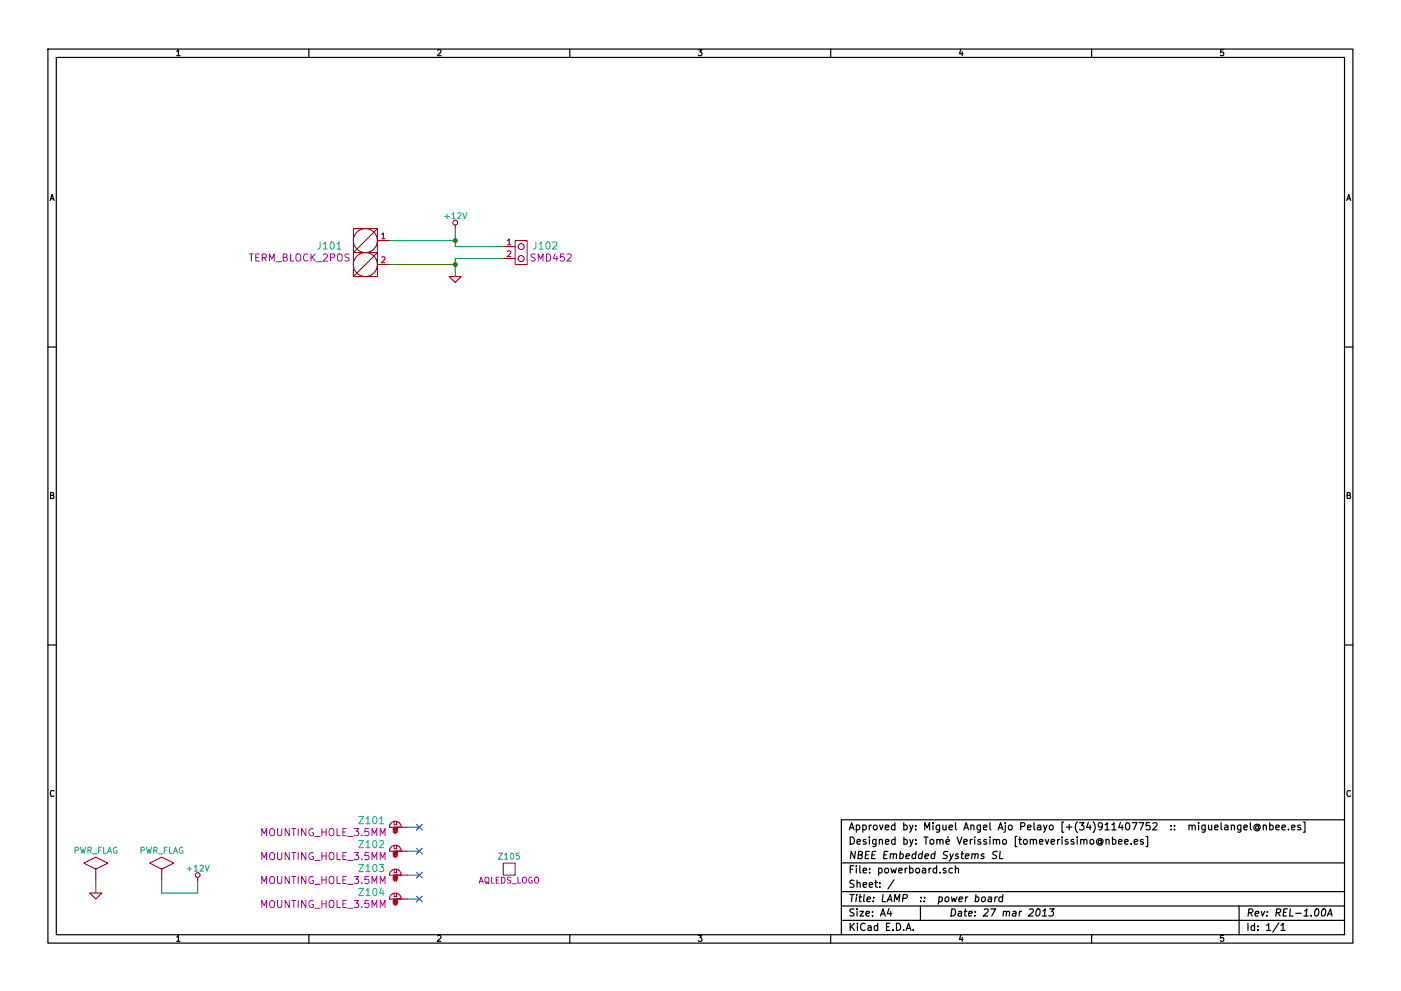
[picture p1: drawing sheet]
<svg xmlns="http://www.w3.org/2000/svg" width="297mm" height="210mm" viewBox="0 0 297 210" stroke-linecap="round" stroke-linejoin="round" font-family="sans-serif">
<g fill="none" stroke="#000" stroke-width=".25">
<path d="M10.2 10.4h276.6v189.7h-276.6zM11.9 12.2h273.2v186.1h-273.2zM65.5 10.4v1.8M120.8 10.4v1.8M176.1 10.4v1.8M231.4 10.4v1.8M10.2 73.6h1.7M285.1 73.6h1.7M10.2 136.8h1.7M285.1 136.8h1.7M234.5 178.3l.1-.1a.36 .36 0 0 1 .6 .1v.8M234.5 178.1v1"/>
<path d="M235.9 178.2l.4-.1 .3 .3-.1 .6-.2 .1-.4-.1M235.9 177.6v1.5M237.2 178.6l.7-.1-.1-.3-.4-.1-.2 .2v.7h.6M238.5 178.6l.7-.1-.1-.3-.4-.1-.2 .2v.7h.6M239.8 179v.1M240.5 178.6l.7-.1-.1-.3-.4-.1-.2 .2 .1 .7h.5M242.4 178.2l-.4-.1-.2 .2 .1 .2 .5 .2v.3h-.6M243 177.5h.3v2.1h-.3M258.9 174.5v1.4l.2 .2M259.7 175.1h.6v1M260.3 175.4l-.6 .2a.3 .3 0 0 0 .1 .5l.5-.1M261.1 175.2v-.1a.36 .36 0 0 1 .6 .2v.8"/>
<path d="M261.1 175.1v1M263.1 175.1v1.2l-.3 .3-.4-.1M263.1 175.1h-.4l-.3 .3v.5l.3 .2 .4-.1M263.7 175.6l.8-.2-.1-.3h-.4l-.3 .2 .1 .7h.6M265.1 174.5v1.4l.2 .2M266.8 175.4a.36 .36 0 0 0-.5-.1 .36 .36 0 0 0 0 .5 .36 .36 0 0 0 .5 0M266.8 175.2l.1 .7a.57 .57 0 0 0 .2-.9 .57 .57 0 0 0-.8-.1 .71 .71 0 0 0-.3 1.1 .71 .71 0 0 0 1.1 .1M267.8 175.2l.1-.1a.36 .36 0 0 1 .6 .2v.8M267.8 175.1v1M269.2 175.1h.4l.4 .3-.1 .5-.3 .2-.4-.1M269.2 174.5v1.6M270.5 175.6l.7-.2v-.3h-.5l-.2 .2 .1 .7h.6"/>
<path d="M271.8 175.6l.7-.2v-.3h-.5l-.2 .2 .1 .7h.6M273.2 175.9v.2M273.8 175.6l.8-.2-.1-.3h-.4l-.3 .2 .1 .7h.6M275.7 175.1h-.3l-.3 .2 .1 .2 .5 .1v.4h-.6M276.3 174.4h.4v2.2h-.4M285.1 173.9h-106.7v24.4M65.5 198.3v1.8M120.8 198.3v1.8M176.1 198.3v1.8M178.4 183.1h106.7M178.4 189.2h106.7M178.4 195.3h106.7"/>
<path d="M178.4 192.2h106.7M188.5 192.8l-.4 1h1M188.8 193.3v1.1M189.5 186.7l-1.3 1.9M192.1 197.4l.5-1.5 .5 1.5M192.3 197h.7M193.6 197.3v.1M195.1 192.2v3.1M200.5 184.3l-.3-.1-.3 .2 .1 .2 .5 .2v.3h-.6M201.9 184.3l-.4-.1-.3 .3 .1 .6 .2 .1 .4-.1M202.6 184.3a.36 .36 0 0 1 .6 .1v.8M202.6 183.7v1.5"/>
<path d="M206.9 190.4l.4-.1 .3 .3-.2 .6-.2 .1-.4-.1M208.2 190.4l.3-.1 .4 .1v.6l-.3 .3-.5-.1zM209.6 190.4h.6v.9M210.2 190.7l-.7 .1-.1 .3 .3 .2 .5-.1M211 190.3l-.1 1M211.4 190.3l-.5 .3M211.4 180.7l-.6-.1-.3 .5 .1 .2 .7 .3-.1 .4-.3 .2-.5-.1M212.1 180.6l-.2 1.6h.7M212.6 190.4l-.4-.1-.4 .3v.6l.2 .1 .5-.1M212.6 189.8l-.1 1.5M219.9 193l.2-.2a.78 .78 0 0 1 .5 .7 .78 .78 0 0 1-.3 .7l-.4 .2-.3-.3v-.7zM221 194.4h.9"/>
<path d="M221.1 193.3l.5-.5-.2 1.6M222.6 192.8h.9l-.6 .6 .4 .1 .1 .2-.2 .6-.6 .1-.2-.2M231.4 198.3v1.8M262.7 192.2v6.1M271.1 195.8l-1.3 2M271.6 196.3l.4-.4v1.5M271.6 197.4h.9M280.5 192.9l.1-.1a.78 .78 0 0 1 .6 .7 .78 .78 0 0 1-.4 .7l-.3 .2a.97 .97 0 0 1 0-1.5zM281.4 194.4l.7-1.6 .3 1.6M281.6 193.9h.7"/>
</g>
<g fill="none" stroke="#a00000" stroke-width=".21">
<path d="M74.9 48.5h5.1v10.2h-5.1zM80 48.5l-5.1 5.1h5.1l-5.1 5.1v-1.3M80 51h2.5M80 56.1h2.5M95.2 58.7h2.6l-1.3 1.2zM96.5 47.7v.8M106.7 52.3h2.5M106.7 54.9h2.5M109.2 51h2.6v5.1h-2.6zM82.5 175.5h2.6a1.26 1.26 0 0 0-1.3-1.3 1.26 1.26 0 0 0-1.2 1.3M83.3 176.5h1M83.3 176.3h1"/>
<path d="M83.3 176h1M83.3 175.8h1M83.6 175.5h.5v1.3h-.5zM83.6 174.2v.8h.5v-.8M83.6 179.3v.8h.5v-.8M83.8 175.5h2.6M17.8 183.1l2.5-1.2 2.6 1.2-2.6 1.3zM19 189.5h2.6l-1.3 1.2zM20.3 184.4v2.5M31.7 183.1l2.6-1.2 2.5 1.2-2.5 1.3zM34.3 184.4v2.5M41.9 186.2v.7"/>
<path d="M82.5 185.7h2.6a1.26 1.26 0 0 0-1.3-1.3 1.26 1.26 0 0 0-1.2 1.3M82.5 190.7h2.6a1.26 1.26 0 0 0-1.3-1.2 1.26 1.26 0 0 0-1.2 1.2M82.5 180.6h2.6a1.26 1.26 0 0 0-1.3-1.3 1.26 1.26 0 0 0-1.2 1.3M83.3 186.7h1M83.3 186.4h1M83.3 186.2h1M83.3 185.9h1M83.3 191.8h1M83.3 191.5h1M83.3 191.3h1M83.3 191h1M83.3 181.6h1"/>
<path d="M83.3 181.4h1M83.3 181.1h1M83.3 180.8h1M83.6 185.7h.5v1.2h-.5zM83.6 190.7h.5v1.3h-.5zM83.6 180.6h.5v1.3h-.5zM83.6 184.4v.8h.5v-.8M83.6 189.5v.7h.5v-.7M83.8 185.7h2.6M83.8 190.7h2.6M83.8 180.6h2.6M106.7 183.1h2.5v2.6h-2.5z"/>
<circle cx="77.5" cy="56.1" r="2.54"/>
<circle cx="77.5" cy="51" r="2.54"/>
<circle cx="96.5" cy="47.2" r=".51"/>
<circle cx="110.5" cy="52.3" r=".63"/>
<circle cx="110.5" cy="54.9" r=".63"/>
<circle cx="41.9" cy="185.7" r=".51"/>
</g>
<path d="M82.5 51h14M82.5 56.1h14M96.5 48.5v3.8h10.2M106.7 54.9h-10.2v3.8M86.4 175.5h2.5M20.3 186.9v2.6M34.3 186.9v2.6h7.6v-2.6M86.4 190.7h2.5M86.4 185.7h2.5M86.4 180.6h2.5" fill="none" stroke="#00a000" stroke-width=".21"/>
<path d="M88.3 180l1.2 1.2M88.3 174.9l1.2 1.2M89.5 180l-1.2 1.2M89.5 174.9l-1.2 1.2M88.3 190.1l1.2 1.3M88.3 185.1l1.2 1.2M89.5 190.1l-1.2 1.3M89.5 185.1l-1.2 1.2" fill="none" stroke="#0000c0" stroke-width=".21"/>
<g fill="#00a000" stroke="#00a000" stroke-width=".25">
<circle cx="96.5" cy="56.1" r=".41"/>
<circle cx="96.5" cy="51" r=".41"/>
</g>
<g font-size="2.1" fill="#00a0a0">
<text x="67.5" y="53">J101</text>
<text x="113.2" y="53">J102</text>
<text x="76.3" y="174.9">Z101</text>
<text x="76.3" y="185.1">Z103</text>
<text x="76.3" y="180">Z102</text>
<text x="76.3" y="190.2">Z104</text>
</g>
<g font-size="2.1" fill="#a000a0">
<text x="52.7" y="55.5">TERM_BLOCK_2POS</text>
<text x="112.7" y="55.5">SMD452</text>
<text x="55.4" y="177.5">MOUNTING_HOLE_3.5MM</text>
<text x="55.4" y="182.5">MOUNTING_HOLE_3.5MM</text>
<text x="55.4" y="187.6">MOUNTING_HOLE_3.5MM</text>
<text x="55.4" y="192.7">MOUNTING_HOLE_3.5MM</text>
</g>
<g font-size="2.1">
<text x="179.9" y="179.3">Designed by: Tomé Veríssimo [tomeverissimo@nbee.es]</text>
<text x="179.9" y="176.2">Approved by: Miguel Angel Ajo Pelayo [+(34)911407752 :: miguelangel@nbee.es]</text>
<text x="179.9" y="185.4">File: powerboard.sch</text>
<text x="179.9" y="182.3">NBEE Embedded Systems SL</text>
<text x="179.9" y="191.5">Title: LAMP :: power board</text>
<text x="179.9" y="188.4">Sheet: /</text>
<text x="179.9" y="197.6">KiCad E.D.A.</text>
<text x="179.9" y="194.5">Size: A4</text>
<text x="201.2" y="194.5">Date: 27 mar 2013</text>
<text x="264.2" y="194.5">Rev: REL-1.00A</text>
<text x="264.2" y="197.6">Id: 1/1</text>
</g>
<g font-size="1.8">
<text x="37.3" y="11.9">1</text>
<text x="92.7" y="11.9">2</text>
<text x="148" y="11.9">3</text>
<text x="203.3" y="11.9">4</text>
<text x="258.6" y="11.9">5</text>
<text x="10.4" y="42.7">A</text>
<text x="285.3" y="42.7">A</text>
<text x="10.4" y="105.9">B</text>
<text x="285.3" y="105.9">B</text>
<text x="10.4" y="169.1">C</text>
<text x="285.3" y="169.1">C</text>
<text x="37.3" y="199.8">1</text>
<text x="92.7" y="199.8">2</text>
<text x="148" y="199.8">3</text>
<text x="203.3" y="199.8">4</text>
<text x="258.6" y="199.8">5</text>
</g>
<g font-size="1.8" fill="#00a0a0">
<text x="94.4" y="46.5">+12V</text>
<text x="15.4" y="181.1">PWR_FLAG</text>
<text x="29.3" y="181.1">PWR_FLAG</text>
<text x="39.8" y="185">+12V</text>
<text x="105.9" y="182.4">Z105</text>
</g>
<g font-size="1.8" fill="#a00000">
<text x="80.8" y="50.8">1</text>
<text x="107.5" y="52.1">1</text>
<text x="80.8" y="55.9">2</text>
<text x="107.5" y="54.6">2</text>
</g>
<text font-size="1.8" fill="#a000a0" x="101.2" y="187.5">AQLEDS_LOGO</text>
</svg>
